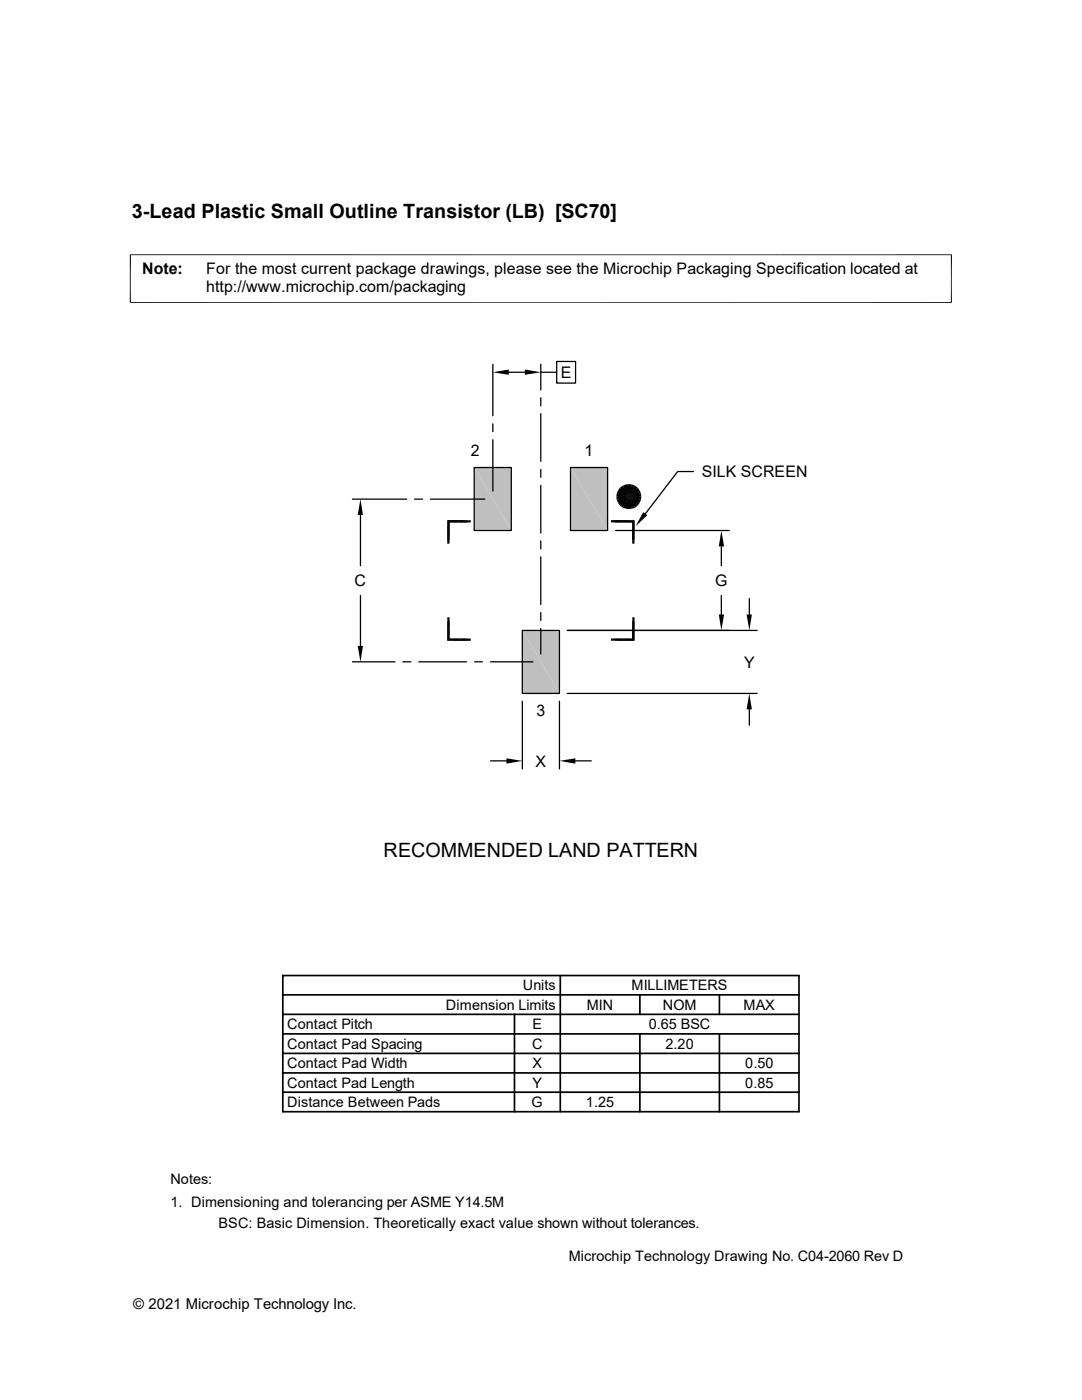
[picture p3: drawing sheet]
<svg xmlns="http://www.w3.org/2000/svg" width="216mm" height="279mm" viewBox="0 0 216 279" stroke-linecap="round" stroke-linejoin="round" font-family="sans-serif">
<g fill="#c0c0c0">
<path d="M113.8 93.3l7.4 12.6h-7.4z"/>
<path d="M113.8 93.3h7.4v12.6z"/>
<path d="M94.6 93.3l7.4 12.6h-7.4z"/>
<path d="M94.6 93.3h7.4v12.6z"/>
<path d="M104.2 125.8l7.4 12.6h-7.4z"/>
<path d="M104.2 125.8h7.4v12.6z"/>
</g>
<g fill="#000">
<path d="M98.3 74.3l3.2-.6v1.1zM104.7 73.7l3.2 .6-3.2 .5zM123 99.1h2.5l-2.4 .7zM123.1 98.5l2.4 .6h-2.5zM123.1 99.8l2.4-.7-2.2 1.3zM123.3 97.9l2.2 1.2-2.4-.6zM123.7 97.3l1.8 1.8-2.2-1.2zM123.7 97.3l.5-.4 1.3 2.2zM124.5 97.4h1.9zM124.6 97.3l1.8 .1zM124.6 97.3h1.7zM124.8 97.2l1.5 .1z"/>
<path d="M124.2 96.9l.6-.2 .7 2.4zM124.8 97.2h1.3zM125 97.2h1.1zM125 97.2h.9zM125.2 97.1l.7 .1zM124.8 96.7l.7-.1v2.5zM125.2 97.1h.5zM125.5 96.6l.6 .1-.6 2.4zM126.1 96.7l.6 .2-1.2 2.2zM126.7 96.9l.6 .4-1.8 1.8zM127.3 97.3l.3 .6-2.1 1.2zM125.5 99.1l2.1-1.2 .3 .6z"/>
<path d="M125.5 99.1h2.5l-.1 .7zM125.5 99.1l2.4-.6 .1 .6zM71.9 99.6l.5 3.2h-1zM89.2 103.8l.5 4.7h-.5zM89.2 103.8h4.7l-4.2 .5zM89.2 103.8l.5 .5v4.2zM89.7 104.3l4.2-.5v.5zM123.3 100.4l2.2-1.3-1.8 1.8zM125.5 99.1l-1.3 2.2-.5-.4zM125.5 99.1l-.7 2.4-.6-.2zM124.5 100.9l1.8 .1zM124.5 100.9h1.9z"/>
<path d="M124.6 101h1.5zM124.6 101h1.7zM124.8 101l1.1 .1zM124.8 101h1.3zM125.5 99.1v2.5l-.7-.1zM125 101.1h.7zM125 101.1h.9zM125.2 101.1h.5zM125.5 99.1l.6 2.4-.6 .1zM125.5 99.1l1.2 2.2-.6 .2zM126.2 104.3l.4 4.2h-.4zM121.9 104.3l4.7-.5-.4 .5z"/>
<path d="M126.2 104.3l.4-.5v4.7zM121.9 103.8h4.7l-4.7 .5zM125.5 99.1l1.8 1.8-.6 .4zM125.5 99.1l2.1 1.3-.3 .5zM125.5 99.1l2.4 .7-.3 .6zM128.4 102.2l.8 .6-2.4 2.2zM143.9 105.9l.6 3.2h-1.1zM71.4 128.9h1l-.5 3.2zM89.2 123.2l.5 4.2-.5 .5zM89.2 127.9l4.7-.5v.5zM89.2 123.2h.5v4.2zM89.2 127.9l.5-.5h4.2z"/>
<path d="M126.2 123.2l.4 4.7-.4-.5zM121.9 127.4h4.3l-4.3 .5zM126.2 123.2h.4v4.7zM121.9 127.9l4.3-.5 .4 .5zM143.4 122.6h1.1l-.6 3.2zM149 122.6h1l-.5 3.2zM101 151.3l3.2 .5-3.2 .6zM111.6 151.8l3.2-.5v1.1zM149.5 138.4l.5 3.2h-1z"/>
</g>
<g fill="none" stroke="#000" stroke-width=".25">
<path d="M98.3 72.7v10.3M101.5 74.3h3.2M107.9 72.7v5.1M107.9 79.4v1.6M107.9 74.3h3.2M111.1 72.1h3.8v4.4h-3.8zM70.3 99.6h10.9M82.7 99.6h1.6M85.9 99.6h10.8M94.6 93.3h7.4v12.6h-7.4zM98.3 84.6v1.5M98.3 87.8v10.2"/>
<path d="M107.9 82.6v9.5M107.9 93.7v1.6M107.9 96.9v9.5M113.8 93.3h7.4v12.6h-7.4zM138.4 94.1h-3.2l-6.4 8.4M71.9 102.8v10.1M71.9 118.8v10.1M107.9 108v1.6M107.9 111.1v9.6M122.8 105.9h22.7M143.9 109.1v3.8M143.9 118.8v3.8"/>
<path d="M149.5 119.5v3.1M70.3 132.1h8.5M80.4 132.1h1.6M83.6 132.1h9.5M94.7 132.1h1.6M97.9 132.1h8.4M104.2 125.8h7.4v12.6h-7.4zM104.2 140v13.5M107.9 122.3v1.5M107.9 125.4v5.1M111.6 140v13.5M113.2 138.4h37.9"/>
<path d="M113.2 125.8h37.9M97.9 151.8h3.1M114.8 151.8h3.2M149.5 141.6v3.1"/>
<circle cx="125.5" cy="99.2" r="1.98"/>
</g>
<path d="M89.3 104.1h3.9M89.5 103.8v4M122.6 104.1h4M126.4 103.8v4M89.5 124v3.8M126.4 124v3.8" fill="none" stroke="#000" stroke-width=".42"/>
<path d="M89.3 127.7h3.9M122.6 127.7h4" fill="none" stroke="#000" stroke-width=".38"/>
<path d="M26 50.8v9.7M189.8 50.8v9.7M123.4 99h4.1M123.4 99.4h4.1M123.5 98.7h4M123.5 99.8h3.9" fill="none" stroke="#000" stroke-width=".21"/>
<g fill="none" stroke="#000" stroke-width=".2">
<path d="M25.9 50.8h164M25.9 60.4h164M123.4 98.8h4.1M123.4 99.2h4.1M123.5 99.6h4M123.5 98.5h3.9M123.6 98.3h3.7M123.6 100h3.7M123.7 98.1h3.6M123.8 98h3.4M123.9 97.8h3.1M124 97.7h3"/>
<path d="M124.1 97.5h2.7M124.3 97.4h2.4M123.7 100.2h3.6M123.8 100.3h3.4M123.9 100.5h3.1M124 100.6h3M124.1 100.7h2.7M124.3 100.8h2.4"/>
</g>
<g fill="none" stroke="#000" stroke-width=".34">
<path d="M56.4 198.5h103M56.4 194.7h103v27.2h-103zM111.8 194.7v27.2M127.7 198.5v3.9M143.6 198.5v3.9M56.4 206.3h103M56.4 202.4h103M56.4 210.2h103M56.4 214.1h103M56.4 218h103M102.7 202.4v19.5M127.7 206.3v15.6"/>
<path d="M143.6 206.3v15.6"/>
</g>
<g font-size="3.9">
<text x="26.3" y="43.5">3-Lead Plastic Small Outline Transistor (LB) [SC70]</text>
<text x="76.5" y="171.1">RECOMMENDED LAND PATTERN</text>
</g>
<g font-size="3.2">
<text x="28.4" y="54.6">Note:</text>
<text x="41.1" y="54.6">For the most current package drawings, please see the Microchip Packaging Specification located at</text>
<text x="41.1" y="58.3">http://www.microchip.com/packaging</text>
<text x="111.9" y="75.4">E</text>
<text x="94" y="91.1">2</text>
<text x="116.6" y="91.1">1</text>
<text x="140" y="95.3">SILK SCREEN</text>
<text x="70.7" y="117">C</text>
<text x="142.7" y="117">G</text>
<text x="148.5" y="133.2">Y</text>
<text x="107.1" y="143">3</text>
<text x="106.8" y="153">X</text>
</g>
<text font-size="3" x="26.6" y="261.3">© 2021 Microchip Technology Inc.</text>
<g font-size="2.9">
<text x="104.3" y="197.7">Units</text>
<text x="126" y="197.7">MILLIMETERS</text>
<text x="89" y="201.5">Dimension Limits</text>
<text x="117.1" y="201.5">MIN</text>
<text x="132.2" y="201.5">NOM</text>
<text x="148.4" y="201.5">MAX</text>
<text x="57.3" y="209.3">Contact Pad Spacing</text>
<text x="57.3" y="205.4">Contact Pitch</text>
<text x="106.2" y="209.3">C</text>
<text x="106.3" y="205.4">E</text>
<text x="129.5" y="205.4">0.65 BSC</text>
<text x="132.8" y="209.3">2.20</text>
<text x="57.3" y="213.2">Contact Pad Width</text>
<text x="106.3" y="213.2">X</text>
<text x="148.7" y="213.2">0.50</text>
<text x="57.3" y="217.1">Contact Pad Length</text>
<text x="57.3" y="221">Distance Between Pads</text>
<text x="106.1" y="221">G</text>
<text x="106.3" y="217.1">Y</text>
<text x="116.9" y="221">1.25</text>
<text x="148.7" y="217.1">0.85</text>
<text x="34" y="236.3">Notes:</text>
<text x="34" y="240.9">1. Dimensioning and tolerancing per ASME Y14.5M</text>
<text x="43.6" y="245">BSC: Basic Dimension. Theoretically exact value shown without tolerances.</text>
<text x="113.5" y="251.6">Microchip Technology Drawing No. C04-2060 Rev D</text>
</g>
</svg>
